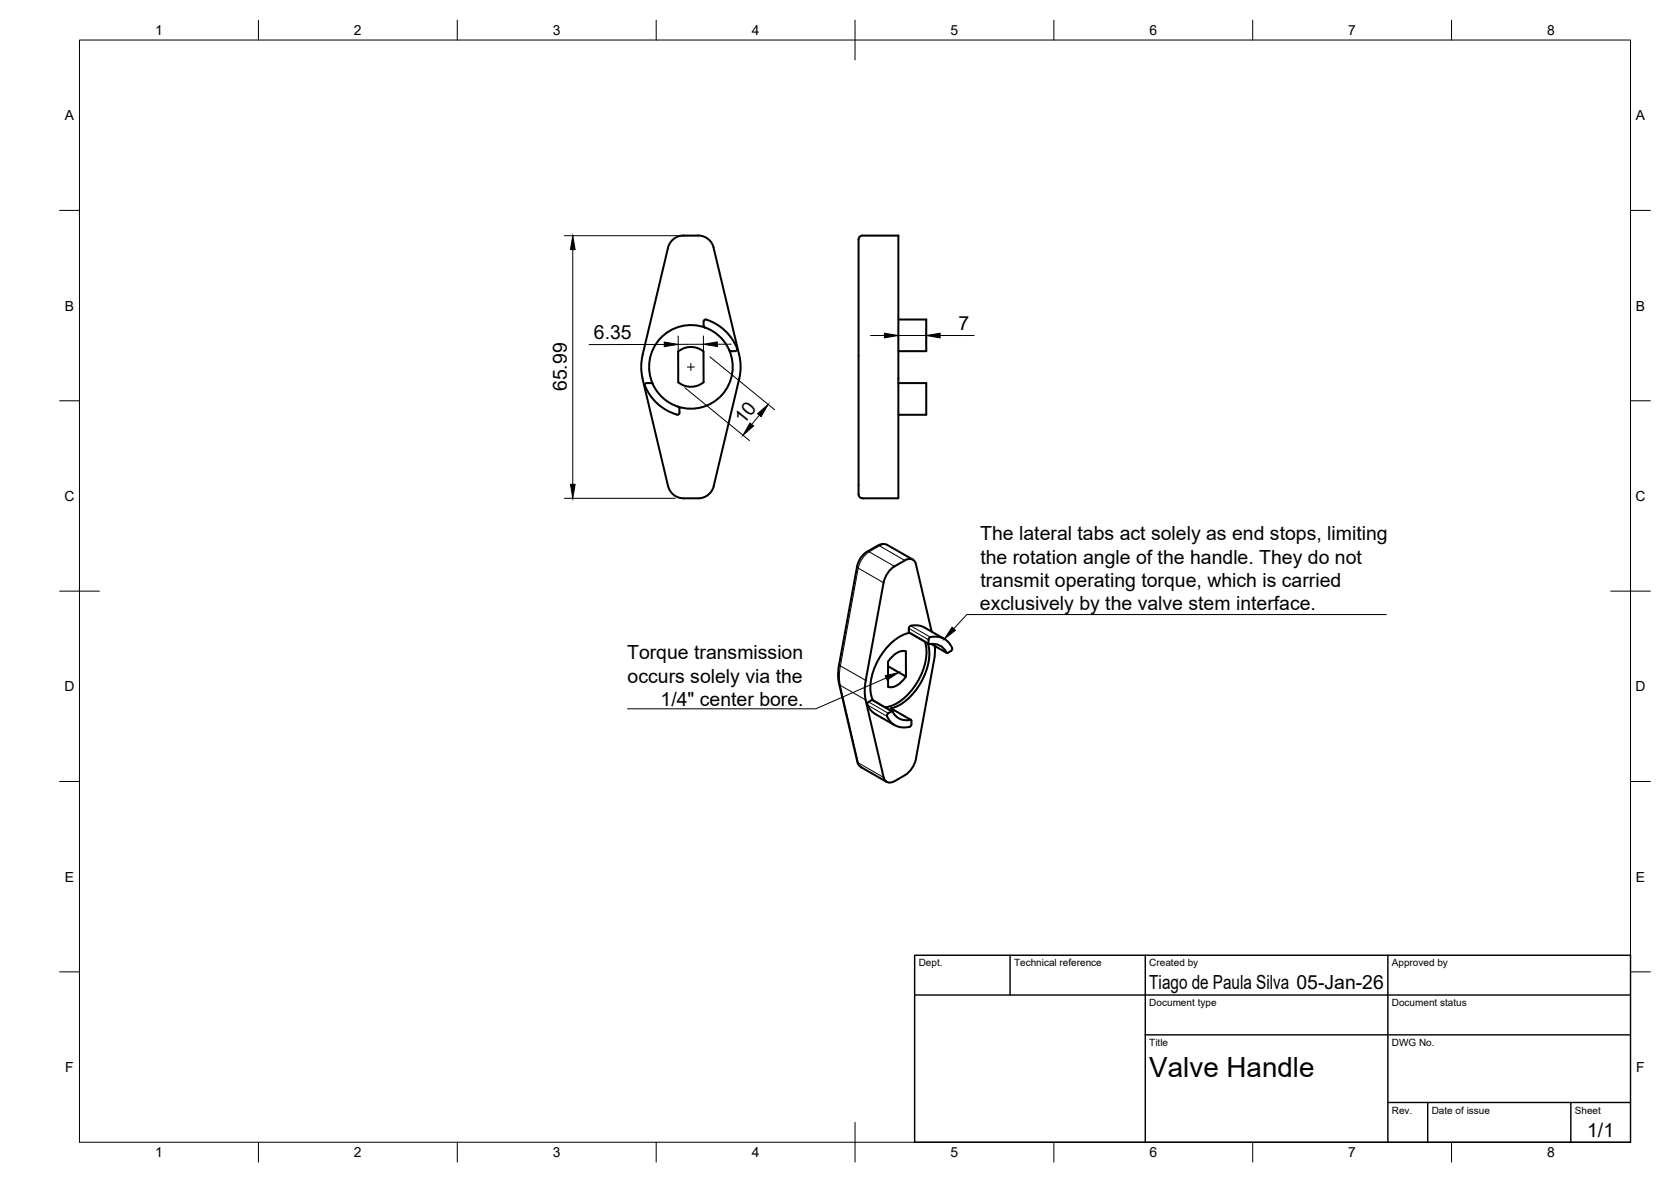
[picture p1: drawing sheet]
<svg xmlns="http://www.w3.org/2000/svg" width="420mm" height="297mm" viewBox="0 0 420 297" stroke-linecap="round" stroke-linejoin="round" font-family="sans-serif">
<!-- layer: Visible -->
<g fill="none" stroke="#000" stroke-width=".51">
<path d="M175.5 59.2h-3.6a4 4 0 0 0-3.9 3.1l-6.4 26.8a12.9 12.9 0 0 0 0 6l6.4 27.1a4 4 0 0 0 3.9 3h3.7a4 4 0 0 0 3.9-3.1l6.4-27a12.6 12.6 0 0 0-.1-6l-6.4-26.8M175.5 59.2a4 4 0 0 1 3.9 3.1M216.2 59.5l.7-.3h9v66h-9a1.45 1.45 0 0 1-1-1.8v-63.2zM162.6 96.3h1.1M162.6 96.3l-.5 .3a11.8 11.8 0 0 0 8.4 7.6l.3-.3v-1.2M163.7 96.3l.5 .2M170.5 88.4v7.7M170.5 88.3a5 5 0 0 1 6.4 0v7.8a5 5 0 0 1-6.3 0M176.9 80.8v1.1M176.9 81.8l.4 .5M176.9 80.8l.4-.5a11.6 11.6 0 0 1 8 7.6l-.3 .3-1.2 .1M183.3 87.9l.5 .3"/>
<path d="M225.9 96.3h7v7.9h-7M225.9 80.3h7v8h-7M170.5 102.2l.4 .5M227.5 140.9a9.3 9.3 0 0 0-4.1 2.8l-.8 1.3-.4 1.4-4.5 24.6-.3 2.9 .3 2M227.5 140.8a1.68 1.68 0 0 1 2.8 .9l4 17.1M228.7 159a13.8 13.8 0 0 0-8.9 9.1 10.7 10.7 0 0 0-.4 7.8l-.2 .1M229.5 140.6l-6.5-3.7-.7-.2-1.3 .2-3.1 1.8-1.4 1.5-1 2-4.7 25.9-.1 1.9 .2 1.7 4.8 20.1 .7 .9 6.5 3.8M217.6 175.9l4.6 19.5a1.65 1.65 0 0 0 2.7 .9M218.4 176.4l-.3 .3a3.6 3.6 0 0 0 1.9 2.7l5 2.9M219.2 175.9l-.8 .5M219.4 175.9l5 2.9M223.3 167.4l4.5 2.6v-6.3a4.5 4.5 0 0 0-4.5 2.6v6.3a4.5 4.5 0 0 0 4.5-2.6"/>
<path d="M223.4 179.2l.9-.5a4.1 4.1 0 0 0 4.8 2.2l.1 .2M223.4 179.2l-.3 .4a3.9 3.9 0 0 0 3.2 3.1l1.6 .1 1-.2 .2-.4 .1-1M232.6 161.3a13.8 13.8 0 0 1-3.4 12.2 10.3 10.3 0 0 1-6.7 4.2M233.3 161.7a13.8 13.8 0 0 1-3 11.7 11.5 11.5 0 0 1-6.3 4.6l5.1 2.9M233.9 160.1a4.5 4.5 0 0 1 5.5 3l-.2 .4-1.1 .6a4.1 4.1 0 0 0-4.5-2.2l-.1-1.3 .4-.5M234.1 161.8l4 2.3M235 162.3l.1 1.8-.2 1.9-4.6 24.7M237.4 160.6l-4.9-2.9a4.1 4.1 0 0 0-3.8-.2l-.2 .4 .1 1.1 5 2.9M230.3 190.7l-.4 1.4-.8 1.3a9.6 9.6 0 0 1-4.2 2.9"/>
<circle cx="173.7" cy="92.2" r="10.5"/>
</g>
<!-- layer: Visible Narrow -->
<g fill="none" stroke="#000" stroke-width=".25">
<path d="M218.1 138.6l.5 .1M218.5 138.7l6.4 3.6M218.6 138.7l-1.6 1.4-.7 1.3-.5 1.4M220.7 137.1l.5 .1M221.1 137.2l-2.6 1.5M221.1 137.2l6.4 3.7M223.2 137l-1.1-.2-.9 .4M215.5 142.4l.3 .4M215.8 142.8l-4.5 24.5M215.8 142.8l6.4 3.6M228.5 158.8l5 2.8M228.5 157.9l5 2.9"/>
<path d="M229 157.3l4.9 2.8M211 166.9l.3 .4M211.3 167.3l6.4 3.7M211.3 167.3l-.2 2.2 .2 2.7-.3-.4M217.6 175.9l-6.3-3.7 4.5 19.5M218.1 177.2l4.9 2.8M218.4 176.4l5 2.8M219.2 175.9l4.9 2.9M224 178l4.9 2.9M234.2 161.8l3.8 2.2M215.5 191.3l.3 .4M215.8 191.7l6.4 3.7"/>
<path d="M215.8 191.7l.3 .7 .5 .4"/>
</g>
<!-- layer: BORDER -->
<g fill="none" stroke="#000" stroke-width=".25">
<path d="M20 10.1h390v276.9h-390zM65 5.1v5M115 5.1v5M165 5.1v5M215 5.1v10M265 5.1v5M315 5.1v5M365 5.1v5M15 52.9h5M410 52.9h5M15 100.7h5M410 100.7h5"/>
<path d="M15 148.6h10M405 148.6h10M15 196.4h5M410 196.4h5M15 244.2h5M410 244.2h5M65 287v5M115 287v5M165 287v5M215 282.1v9.9M265 287v5M315 287v5"/>
<path d="M365 287v5"/>
</g>
<!-- layer: TITLEBLOCK -->
<path d="M230 240.1h180v46.9h-180zM230 250h180M254 240.1v9.9M288 240.1v46.9M349 240.1v46.9M288 260.1h122M349 277.1h61M359 277.1v9.9M395 277.1v9.9" fill="none" stroke="#000" stroke-width=".36"/>
<!-- layer: Smart Centers -->
<path d="M172.8 92.2h1.8M173.7 91.3v1.8" fill="none" stroke="#000" stroke-width=".25"/>
<!-- layer: FD_Dimensions -->
<g fill="none" stroke="#000" stroke-width=".25">
<path d="M141.9 59.2h31.5M144 62.7v59M167 86.6h-18.9M170.5 84.4v5.8M172.2 97.4l16.2 13.3M176.9 84.4v5.7M176.9 86.5h-6.4M178.5 89.7l16.3 13.3M183.9 86.5h-3.5M218.9 84.3h3.5M225.9 82.4v4M225.9 84.3h7"/>
<path d="M232.9 82.4v4M236.4 84.3h8.5M190.9 104.3l-1.9 2.4M141.9 125.2h27.9"/>
</g>
<path d="M144 59.2l.6 3.5h-1.2zM167 86l3.5 .5-3.5 .6zM176.9 86.5l3.5-.6v1.2zM222.4 83.7l3.5 .6-3.5 .6zM232.9 84.3l3.5-.6v1.2zM188.6 106.3l.9 .7-2.7 2.4zM190.5 104l2.6-2.4-1.7 3.1zM143.4 121.7h1.2l-.6 3.5z" fill="#000" stroke="#000" stroke-width=".25"/>
<!-- layer: Leaders -->
<path d="M239.4 157.6l.8 .8-2.8 2.2zM222.6 169.8l3.4-.8-3 1.9z" fill="#000" stroke="#000" stroke-width=".25"/>
<path d="M348.6 154.4h-105.5l-3.3 3.6M222.8 170.4l-17.7 7.7h-47.3" fill="none" stroke="#000" stroke-width=".25"/>
<text font-size="7" x="289" y="270.6">Valve Handle</text>
<g font-size="4.9">
<text x="241" y="82.9">7</text>
<text x="149.3" y="85.1">6.35</text>
<text x="142.6" y="98.3" transform="rotate(-90 142.6 98.3)">65.99</text>
<text x="187" y="106.8" transform="rotate(-51 187 106.8)">10</text>
<text x="246.5" y="135.8">The lateral tabs act solely as end stops, limiting</text>
<text x="246.5" y="141.7">the rotation angle of the handle. They do not</text>
<text x="246.5" y="147.5">transmit operating torque, which is carried</text>
<text x="246.4" y="153.4">exclusively by the valve stem interface.</text>
<text x="157.7" y="165.7">Torque transmission</text>
<text x="157.8" y="171.5">occurs solely via the</text>
<text x="166.1" y="177.4">1/4&quot; center bore.</text>
<text x="289" y="248.5">Tiago de Paula Silva 05-Jan-26</text>
<text x="399.1" y="285.7">1/1</text>
</g>
<g font-size="3.5">
<text x="39" y="8.8">1</text>
<text x="89" y="8.8">2</text>
<text x="139" y="8.8">3</text>
<text x="189" y="8.8">4</text>
<text x="239" y="8.8">5</text>
<text x="289" y="8.8">6</text>
<text x="339" y="8.8">7</text>
<text x="389" y="8.8">8</text>
<text x="16.3" y="30.2">A</text>
<text x="411.3" y="30.2">A</text>
<text x="16.3" y="78">B</text>
<text x="411.3" y="78">B</text>
<text x="16.2" y="125.9">C</text>
<text x="411.2" y="125.9">C</text>
<text x="16.2" y="173.7">D</text>
<text x="411.2" y="173.7">D</text>
<text x="16.3" y="221.6">E</text>
<text x="411.3" y="221.6">E</text>
<text x="16.4" y="269.4">F</text>
<text x="411.4" y="269.4">F</text>
<text x="39" y="290.8">1</text>
<text x="89" y="290.8">2</text>
<text x="139" y="290.8">3</text>
<text x="189" y="290.8">4</text>
<text x="239" y="290.8">5</text>
<text x="289" y="290.8">6</text>
<text x="339" y="290.8">7</text>
<text x="389" y="290.8">8</text>
</g>
<g font-size="2.5">
<text x="231" y="242.9">Dept.</text>
<text x="255" y="242.9">Technical reference</text>
<text x="289" y="242.9">Created by</text>
<text x="350" y="242.9">Approved by</text>
<text x="289" y="252.8">Document type</text>
<text x="350" y="252.8">Document status</text>
<text x="289" y="262.9">Title</text>
<text x="350" y="262.9">DWG No.</text>
<text x="350" y="279.9">Rev.</text>
<text x="360" y="279.9">Date of issue</text>
<text x="396" y="279.9">Sheet</text>
</g>
</svg>
